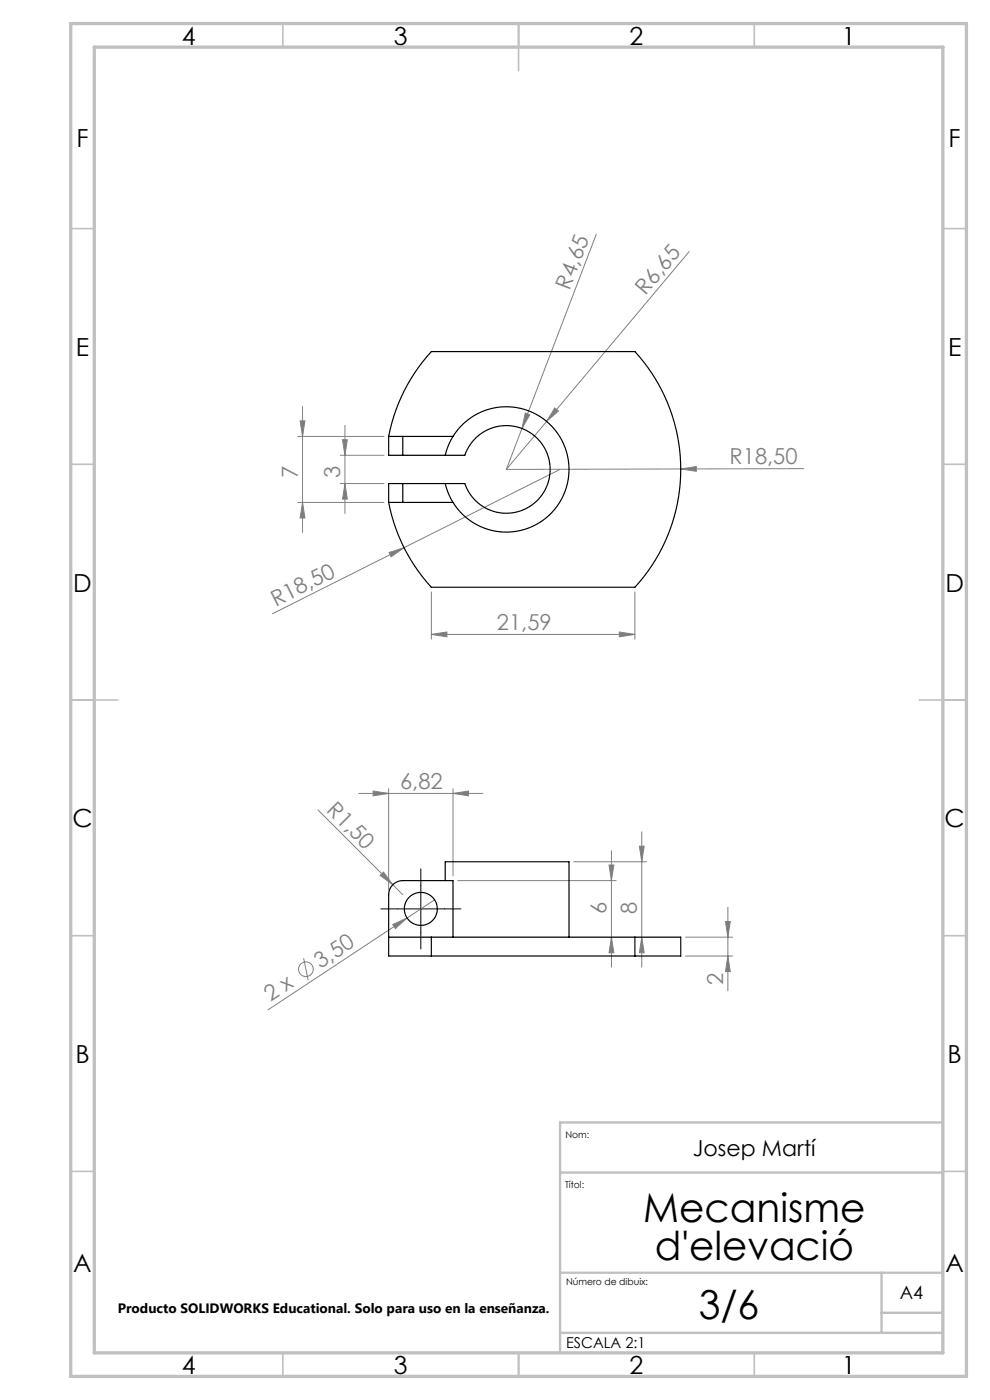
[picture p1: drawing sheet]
<svg xmlns="http://www.w3.org/2000/svg" width="210mm" height="297mm" viewBox="0 0 210 297" stroke-linecap="round" stroke-linejoin="round" font-family="sans-serif">
<g fill="none" stroke="#808080" stroke-width=".21">
<path d="M126.5 49.7l-19.1 49.9M146.2 53.4l-38.8 46.2M63.2 92.6h18.2M63.7 89.3h1l-.5 3.3zM64.2 86.2v26.7M72.2 96.6h9.2M72.7 93.3h1l-.5 3.3zM73.2 90.2v18.7M111.4 87.6l1 .4-1.7 2.9zM117.7 86.5l.8 .7-2.6 2.2zM118.8 99.6l-61 30.6M144.4 99.5l3.3-.5v1z"/>
<path d="M144.4 99.5l-37 .1M170.5 99.4l-26.1 .1M63.2 106.6h18.2M64.2 106.6l.5 3.3h-1zM72.2 102.6h9.2M73.2 102.6l.5 3.3h-1zM82.5 117.2l3.2-1-2.7 1.9zM91.5 134.6l3.3-.5v1zM91.5 125.6v10M91.5 134.6h43.2M131.4 134.1l3.3 .5-3.3 .5zM134.7 125.6v10"/>
<path d="M67.5 171.8l15.8 15.9M76.1 168.3h26.3M79.1 167.8l3.3 .5-3.3 .5zM82.4 167.3v21.5M96.1 168.3l3.3-.5v1zM96.1 167.3v18.5M135.6 179.5h1l-.5 3.3zM136.1 176.5v28.7M80.6 185.7l.7-.7 2 2.7zM83.3 196.1l3-1.4-2.4 2.3zM83.3 187.7l2.1 2.1M92.2 190.9l-35.3 23.3"/>
<path d="M97.1 186.8h33.6M121.7 182.8h15.4M129.2 183.5h1l-.5 3.3zM129.7 180.5v24.7M129.7 198.8l.5 3.3h-1zM136.1 198.8l.5 3.3h-1zM145.4 198.8h10M153.9 195.5h1l-.5 3.3zM154.4 192.5v17.7M64.4 203.3l1 4.7M145.4 202.8h10M154.4 202.8l.5 3.3h-1z"/>
<circle cx="64.9" cy="205.6" r="1.56"/>
</g>
<path d="M84.3 192.8h-3.5M89.3 187.8v-3.5M89.3 197.8v3.5M94.3 192.8h3.5" fill="none" stroke="#000" stroke-width=".21" stroke-dasharray="15.2 1.3 1.3 1.3"/>
<path d="M84.3 192.8h10M89.3 187.8v10" fill="none" stroke="#000" stroke-width=".21"/>
<g fill="none" stroke="#c0c0c0" stroke-width=".35">
<path d="M60 5v5M110 5v10M160 5v5M15 48.5h5M200 48.5h5M15 98.5h5M200 98.5h5M15 148.5h10M195 148.5h10M15 198.5h5M200 198.5h5M15 248.5h5"/>
<path d="M200 248.5h5M60 287v5M110 287v5M160 287v5"/>
</g>
<path d="M200 238.1h-81.2v48.9M118.8 248.8h81.2M118.8 270h81.2M187 270v12.8M187 278.5h13M118.8 282.8h81.2" fill="none" stroke="#c0c0c0" stroke-width=".5"/>
<path d="M15 5h190v287h-190zM20 10h180v277h-180z" fill="none" stroke="#c0c0c0" stroke-width=".7"/>
<g fill="#808080">
<path d="M80.6 185.7l.7-.7 2 2.7z"/>
<path d="M144.4 99.5l3.3-.5v1z"/>
<path d="M82.5 117.2l3.2-1-2.7 1.9z"/>
<path d="M83.3 196.1l3-1.4-2.4 2.3z"/>
<path d="M117.7 86.5l.8 .7-2.6 2.2z"/>
<path d="M111.4 87.6l1 .4-1.7 2.9z"/>
<path d="M96.1 168.3l3.3-.5v1zM79.1 167.8l3.3 .5-3.3 .5z"/>
<path d="M91.5 134.6l3.3-.5v1zM131.4 134.1l3.3 .5-3.3 .5z"/>
<path d="M136.1 198.8l.5 3.3h-1zM135.6 179.5h1l-.5 3.3z"/>
<path d="M72.7 93.3h1l-.5 3.3zM73.2 102.6l.5 3.3h-1z"/>
<path d="M63.7 89.3h1l-.5 3.3zM64.2 106.6l.5 3.3h-1z"/>
<path d="M153.9 195.5h1l-.5 3.3zM154.4 202.8l.5 3.3h-1zM129.2 183.5h1l-.5 3.3zM129.7 198.8l.5 3.3h-1z"/>
</g>
<g fill="none" stroke="#000" stroke-width=".25">
<path d="M82.4 92.6h3M82.4 92.6v4h3M82.4 92.6a37 37 0 0 1 9.1-18h43.2a37 37 0 0 1 0 50h-43.2a37 37 0 0 1-9.1-18M85.4 96.6h13.2a9.3 9.3 0 0 1 14.3-4.5 9.3 9.3 0 0 1 0 15 9.3 9.3 0 0 1-14.3-4.5h-13.2M85.4 92.6v4M85.4 92.6h10.7M94.4 96.6a13.3 13.3 0 0 1 20.5-8 13.3 13.3 0 0 1 0 22 13.3 13.3 0 0 1-20.5-8M82.4 106.6h3M85.4 102.6h-3v4M85.4 102.6v4M85.4 106.6h10.7M82.4 198.8h9.1"/>
<path d="M91.5 198.8v4M91.5 198.8h43.2M94.4 186.8v-4h26.3v16M96.1 198.8v-12h-10.7a3 3 0 0 0-3 3v13h9.1M134.7 198.8h9.7v4h-9.7M134.7 198.8v4M91.5 202.8h43.2"/>
<circle cx="89.3" cy="192.8" r="3.5"/>
</g>
<g font-size="8.5">
<text x="136.5" y="259.3">Mecanisme</text>
<text x="138.9" y="267.4">d'elevació</text>
<text x="148.2" y="279.7">3/6</text>
</g>
<g font-size="5.3">
<text x="38.5" y="9.5">4</text>
<text x="83.5" y="9.5">3</text>
<text x="133.6" y="9.5">2</text>
<text x="178.6" y="9.5">1</text>
<text x="16.2" y="31.2">F</text>
<text x="201.2" y="31.2">F</text>
<text x="16.1" y="75.5">E</text>
<text x="201.1" y="75.5">E</text>
<text x="15.5" y="125.5">D</text>
<text x="200.5" y="125.5">D</text>
<text x="15.4" y="175.5">C</text>
<text x="200.4" y="175.5">C</text>
<text x="16" y="225.5">B</text>
<text x="201" y="225.5">B</text>
<text x="15.5" y="269.7">A</text>
<text x="200.5" y="269.7">A</text>
<text x="38.5" y="291.5">4</text>
<text x="83.5" y="291.5">3</text>
<text x="133.6" y="291.5">2</text>
<text x="178.6" y="291.5">1</text>
</g>
<g font-size="4.7" fill="#808080">
<text x="120.8" y="61.6" transform="rotate(-69 120.8 61.6)">R4,65</text>
<text x="137" y="62.8" transform="rotate(-50 137 62.8)">R6,65</text>
<text x="63.2" y="101.4" transform="rotate(-90 63.2 101.4)">7</text>
<text x="72.2" y="101.4" transform="rotate(-90 72.2 101.4)">3</text>
<text x="154.7" y="98.5">R18,50</text>
<text x="58.5" y="128.7" transform="rotate(-27 58.5 128.7)">R18,50</text>
<text x="105.4" y="133.6">21,59</text>
<text x="84.9" y="167.3">6,82</text>
<text x="69.1" y="172.1" transform="rotate(45 69.1 172.1)">R1,50</text>
<text x="128.7" y="193.9" transform="rotate(-90 128.7 193.9)">6</text>
<text x="135.1" y="193.9" transform="rotate(-90 135.1 193.9)">8</text>
<text x="68" y="205.6" transform="rotate(-33 68 205.6)">3,50</text>
<text x="153.4" y="208.9" transform="rotate(-90 153.4 208.9)">2</text>
<text x="57.4" y="212.6" transform="rotate(-33 57.4 212.6)">2 x</text>
</g>
<text font-size="4.7" x="147" y="245.3">Josep Martí</text>
<text font-size="3.9" x="190.9" y="275.5">A4</text>
<text font-size="3.2" x="120.1" y="286">ESCALA 2:1</text>
<text font-size="2.9" x="25" y="278.6">Producto SOLIDWORKS Educational. Solo para uso en la enseñanza.</text>
<g font-size="2">
<text x="120" y="241.4">Nom:</text>
<text x="119.9" y="251.9">Títol:</text>
<text x="120.1" y="272.5">Número de dibuix:</text>
</g>
</svg>
